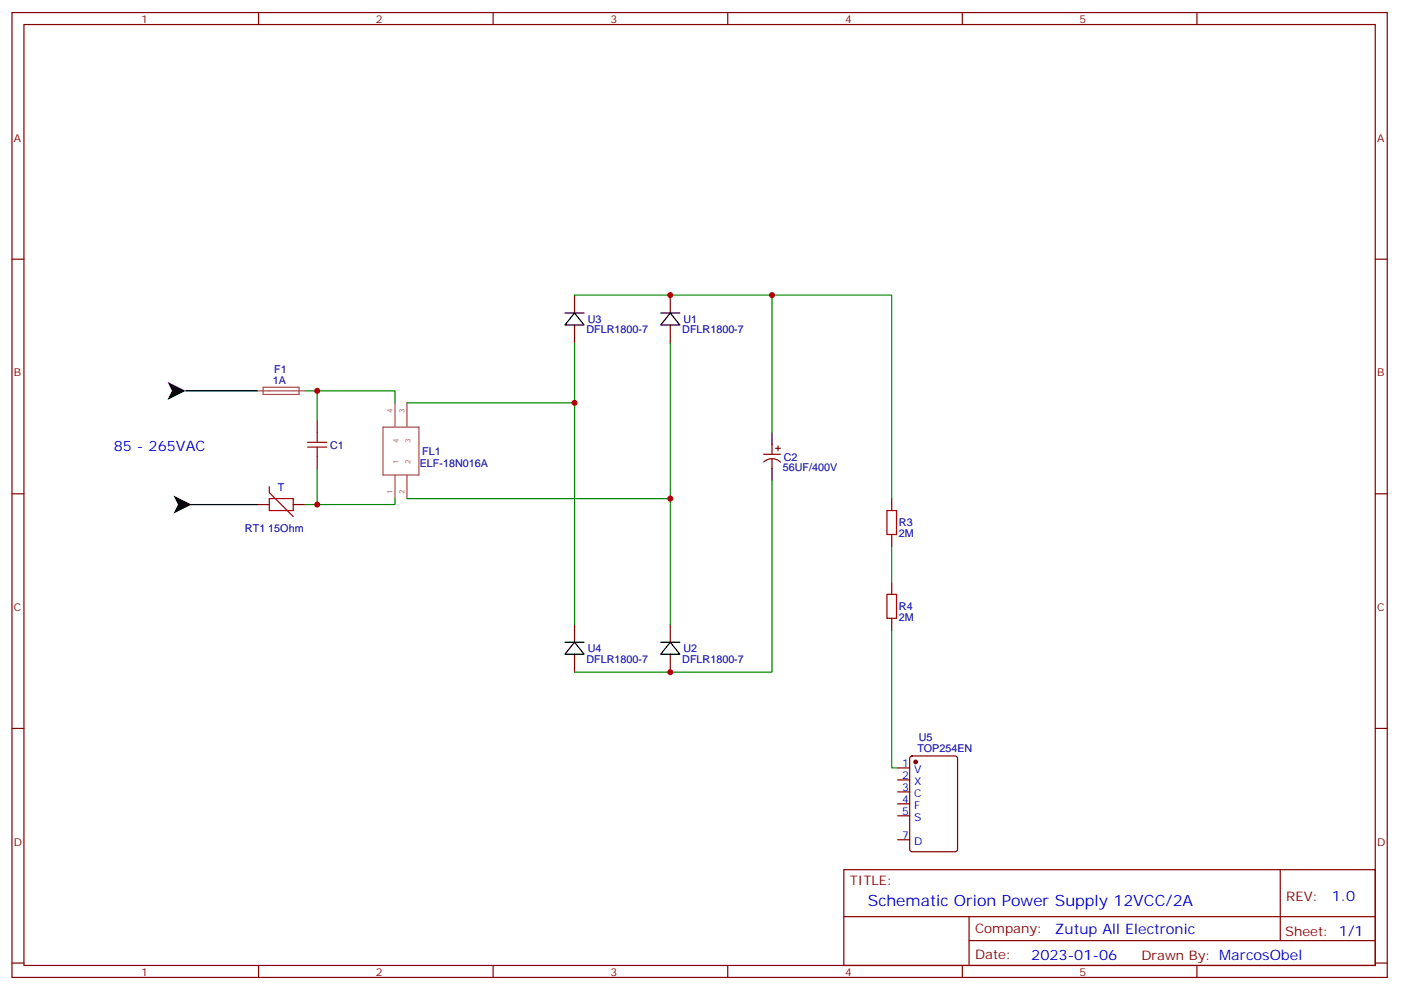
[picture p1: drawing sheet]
<svg xmlns="http://www.w3.org/2000/svg" width="413mm" height="292mm" viewBox="0 0 413 292" stroke-linecap="round" stroke-linejoin="round" font-family="sans-serif">
<g fill="none" stroke="#870000" stroke-width=".35">
<path d="M3.5 3.7h405.4v284.3h-405.4zM7.1 7.2h398.2v277.3h-398.2zM76.2 3.7v3.5M145.3 3.7v3.5M214.5 3.7v3.5M283.6 3.7v3.5M352.8 3.7v3.5M3.5 76.4h3.6M405.3 76.4h3.6M169.3 87v5.3M169.3 95.8v5.3M197.6 87v5.3"/>
<path d="M197.6 95.8v5.3M93.5 124v3.5M93.5 134.6v3.5M225.1 133.9h4.9M225.1 136.2a3.5 3.5 0 0 1 4.9 0M227.5 131.1v2.8M227.5 135.3v2.8M228.6 132.1h1.4M229.3 131.4v1.4M3.5 145.5h3.6M75.8 148.7h3.6M86.4 148.7h3.6"/>
<path d="M262.8 146.9v3.6M262.8 157.5v3.5M405.3 145.5h3.6M262.8 171.6v3.6M169.3 184v5.3M169.3 192.8v5.3M197.6 184v5.3M197.6 192.8v5.3M262.8 182.2v3.5M3.5 214.7h3.6M405.3 214.7h3.6M264.6 226.3h3.5"/>
<path d="M264.6 229.8h3.5M264.6 233.4h3.5M264.6 236.9h3.5M268.3 223l.5-.2h12.7l.7 .4v27.1l-.4 .6-13 .1-.6-.5-.1-27zM248.7 256.3h156.6v28.2h-156.6zM264.6 240.4h3.5M264.6 247.5h3.5M377.3 256.3v20.9M248.7 270.1h156.5M285.6 277.2h119.6M285.6 270.1v14.2M3.5 283.8h3.6"/>
<path d="M76.2 284.5v3.5M145.3 284.5v3.5M214.5 284.5v3.5M283.6 284.5v3.5M352.8 284.5v3.5M405.3 283.8h3.6"/>
</g>
<path d="M75.8 115.2h10.6M77.6 114.1h10.5v2.1h-10.5zM86.5 115.2h3.5M116.4 118.7v7M119.9 118.7v7M112.9 125.9h10.6v14.1h-10.6zM116.4 140v6.9M119.9 140v6.9" fill="none" stroke="#a64a4a" stroke-width=".35"/>
<path d="M49.4 112.5l5.3 2.7-5.3 2.6 1.3-2.6zM51.2 146l5.2 2.7-5.2 2.6 1.3-2.6z" fill="#000"/>
<path d="M166.5 92.3h5.7M169.3 92.3l2.9 3.5h-5.7zM194.7 92.3h5.7M197.6 92.3l2.8 3.5h-5.7zM54.7 115.2h21.1M227.5 127.5v3.6M227.5 138.1v3.5M54.7 148.7h21.1M166.5 189.3h5.7M169.3 189.3l2.9 3.5h-5.7zM194.7 189.3h5.7M197.6 189.3l2.8 3.5h-5.7z" fill="none" stroke="#000" stroke-width=".35"/>
<path d="M90.7 131.8h5.6M90.7 130.4h5.6M93.5 127.5v2.9M93.5 131.8v2.8M79.4 146.9h7v3.6h-7zM79.4 143.4v1.8l7 7M261.4 150.5h2.8v7h-2.8zM261.4 175.2h2.8v7h-2.8z" fill="none" stroke="#a10000" stroke-width=".35"/>
<g fill="none" stroke="#008700" stroke-width=".35">
<path d="M169.3 87h58.2v40.5M227.5 87h35.3v59.9M90 115.2h3.5v8.8M93.5 115.2h22.9v3.5M119.9 118.7h49.4M169.3 101.1v82.9M197.6 101.1v82.9M93.5 138.1v10.6h-3.5M116.4 146.9v1.8h-22.9M119.9 146.9h77.7M227.5 141.6v56.5h-58.2M262.8 161v10.6"/>
<path d="M262.8 185.7v40.6h1.8"/>
</g>
<circle cx="269.9" cy="224.5" r=".53" fill="#870000" stroke="#870000" stroke-width=".35"/>
<g fill="#c00">
<circle cx="93.5" cy="115.2" r=".88"/>
<circle cx="93.5" cy="148.7" r=".88"/>
<circle cx="197.6" cy="87" r=".88"/>
<circle cx="197.6" cy="198.1" r=".88"/>
<circle cx="169.3" cy="118.7" r=".88"/>
<circle cx="197.6" cy="146.9" r=".88"/>
<circle cx="227.5" cy="87" r=".88"/>
</g>
<text font-size="4.6" fill="#00f" x="255.8" y="266.9">Schematic Orion Power Supply 12VCC/2A</text>
<g font-size="4.2" fill="#00f">
<text x="33.5" y="132.8">85 - 265VAC</text>
<text x="392.5" y="265.6">1.0</text>
<text x="310.9" y="275.1">Zutup All Electronic</text>
<text x="304" y="282.9">2023-01-06</text>
</g>
<g font-size="3.9" fill="#800">
<text x="250.5" y="260.9">TITLE:</text>
<text x="379.1" y="265.6">REV:</text>
<text x="287.4" y="275.1">Company:</text>
<text x="378.7" y="275.7">Sheet: 1/1</text>
<text x="287.4" y="282.8">Date:</text>
<text x="336.4" y="282.8">Drawn By: MarcosObel</text>
</g>
<g font-size="3.2" fill="#800">
<text x="41.6" y="6.7">1</text>
<text x="110.8" y="6.7">2</text>
<text x="179.9" y="6.7">3</text>
<text x="249.1" y="6.7">4</text>
<text x="318.2" y="6.7">5</text>
<text x="4.1" y="41.8">A</text>
<text x="405.9" y="41.8">A</text>
<text x="4.1" y="110.9">B</text>
<text x="405.9" y="110.9">B</text>
<text x="4.1" y="180.1">C</text>
<text x="405.9" y="180.1">C</text>
<text x="4.1" y="249.2">D</text>
<text x="405.9" y="249.2">D</text>
<text x="41.6" y="287.5">1</text>
<text x="110.8" y="287.5">2</text>
<text x="179.9" y="287.5">3</text>
<text x="249.1" y="287.5">4</text>
<text x="318.2" y="287.5">5</text>
</g>
<g font-size="3.2" fill="#000080">
<text x="173.2" y="95.1">U3</text>
<text x="201.4" y="95.1">U1</text>
<text x="172.9" y="98.2">DFLR1800-7</text>
<text x="201.1" y="98.2">DFLR1800-7</text>
<text x="80.4" y="113.1">1A</text>
<text x="80.8" y="109.8">F1</text>
<text x="97.3" y="132.2">C1</text>
<text x="123.7" y="137.5">ELF-18N016A</text>
<text x="124.4" y="134">FL1</text>
<text x="231" y="135.7">C2</text>
<text x="230.7" y="138.9">56UF/400V</text>
<text x="81.9" y="144.6">T</text>
<text x="264.9" y="155.1">R3</text>
<text x="72.2" y="156.9">RT1 15Ohm</text>
<text x="264.9" y="158.3">2M</text>
<text x="264.9" y="179.8">R4</text>
<text x="264.9" y="183">2M</text>
<text x="172.9" y="195.3">DFLR1800-7</text>
<text x="173.2" y="192.1">U4</text>
<text x="201.1" y="195.3">DFLR1800-7</text>
<text x="201.4" y="192.1">U2</text>
<text x="270.4" y="221.6">TOP254EN</text>
<text x="270.8" y="218.3">U5</text>
</g>
<g font-size="3.2" fill="#00f">
<text x="265.9" y="226">1</text>
<text x="269.4" y="227.7">V</text>
<text x="265.9" y="229.5">2</text>
<text x="265.9" y="233">3</text>
<text x="269.4" y="231.2">X</text>
<text x="265.9" y="236.5">4</text>
<text x="269.4" y="234.8">C</text>
<text x="269.4" y="238.3">F</text>
<text x="265.9" y="240.1">5</text>
<text x="269.4" y="241.8">S</text>
<text x="265.9" y="247.1">7</text>
<text x="269.4" y="248.9">D</text>
</g>
<g font-size="2.1" fill="#a54b4b">
<text x="115.7" y="121.6" transform="rotate(-90 115.7 121.6)">4</text>
<text x="119.2" y="121.6" transform="rotate(-90 119.2 121.6)">3</text>
<text x="117.5" y="130.6" transform="rotate(-90 117.5 130.6)">4</text>
<text x="121" y="130.6" transform="rotate(-90 121 130.6)">3</text>
<text x="117.5" y="136.6" transform="rotate(-90 117.5 136.6)">1</text>
<text x="121" y="136.6" transform="rotate(-90 121 136.6)">2</text>
<text x="115.7" y="145.6" transform="rotate(-90 115.7 145.6)">1</text>
<text x="119.2" y="145.6" transform="rotate(-90 119.2 145.6)">2</text>
</g>
</svg>
